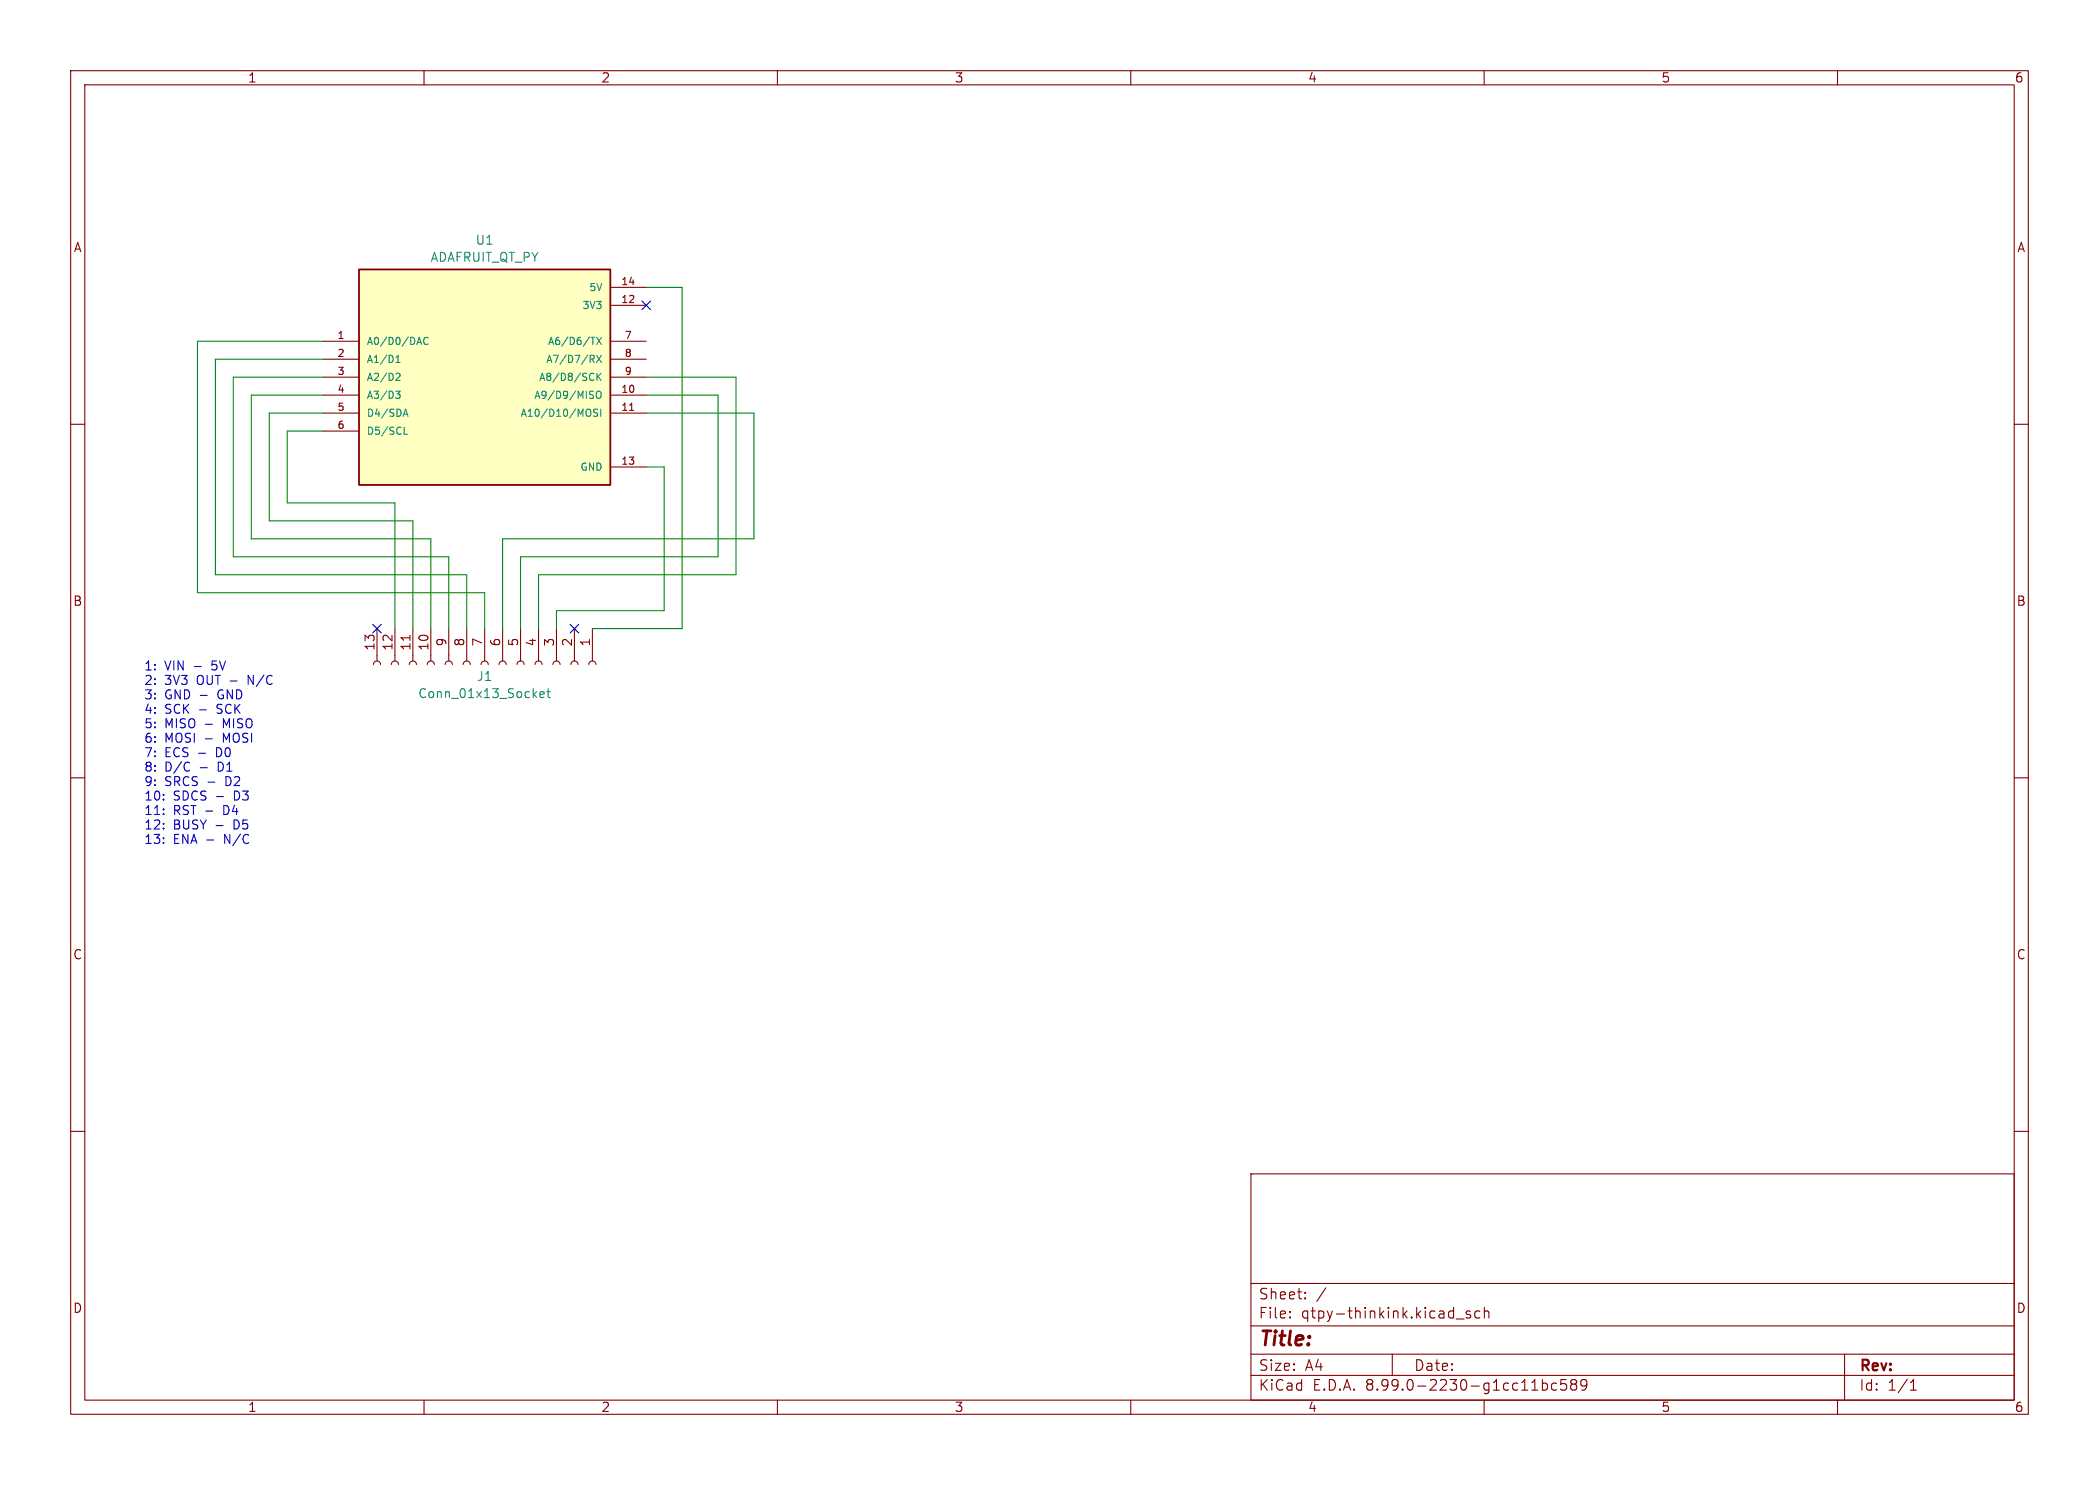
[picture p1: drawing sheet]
<svg xmlns="http://www.w3.org/2000/svg" width="297mm" height="210mm" viewBox="0 0 297 210" stroke-linecap="round" stroke-linejoin="round" font-family="sans-serif">
<g fill="none" stroke="#840000" stroke-width=".15">
<path d="M10 10h277v190h-277zM12 12h273v186h-273zM60 10v2M110 10v2M160 10v2M210 10v2M260 10v2M10 60h2M285 60h2M10 110h2M285 110h2M10 160h2"/>
<path d="M285 160h2M177 166h108v32h-108zM60 198v2M110 198v2M160 198v2M177 194.5h108M177 191.5h108M177 187.5h108M177 181.5h108M182.5 186.3h.1l-.1 .1M182.5 186.3v.1M182.5 185.5v.1"/>
<path d="M182.5 185.5h.1l-.1 .1M184.7 183.6v.1M184.7 183.6h-.1l.1 .1M184.7 182.8v.1M184.7 182.8h-.1l.1 .1M187.6 182.1l-1.3 2M197 191.5v3M206 186.5h1.2M208 185.5l-.3-.1-.2 .2v.2l.5 .2 .1 .1-.1 .2-.1 .1-.4-.1M209.4 185.5l-.4-.1-.3 .3v.4l.1 .2 .2 .1 .4-.1M210 198v2M210 184.9v1.5"/>
<path d="M210 185.5a.37 .37 0 0 1 .7 .1v.8M218.2 195.1v1.5M218.2 195.7l.5-.1 .3 .3v.4l-.2 .2-.1 .1-.5-.1M220.2 195.7l-.4-.1-.3 .3v.4l.2 .2 .1 .1 .4-.1M221.6 195.1h-.7l-.1 .7 .2-.1h.5l.2 .3-.1 .5-.2 .1h-.4l-.2-.1M222.5 195.7l-.3 .3 .1 .5 .2 .1 .5-.1 .1-.2-.1-.4-.2-.2M222.5 195.7h-.1a.31 .31 0 0 1-.1-.4 .31 .31 0 0 1 .2-.2l.5 .1a.31 .31 0 0 1 .1 .3 .31 .31 0 0 1-.3 .2M222.5 195.7h.3M224.5 195.7l-.3 .3h-.2l-.3-.3v-.3l.1-.2 .4-.1 .3 .1a.99 .99 0 0 1-.4 1.4h-.3M260 198v2M261 191.5v6.5M270.3 196.6h.9"/>
<path d="M270.3 195.5l.4-.4v1.5"/>
</g>
<path d="M50.8 38.1h35.6v30.5h-35.6z" fill="#ffffc2"/>
<path d="M50.8 38.1h35.6v30.5h-35.6z" fill="none" stroke="#840000" stroke-width=".25"/>
<g fill="none" stroke="#840000" stroke-width=".15">
<path d="M45.7 48.3h5.1M45.7 50.8h5.1M45.7 53.3h5.1M45.7 55.9h5.1M45.7 58.4h5.1M86.4 48.3h5M86.4 50.8h5M86.4 53.3h5M86.4 55.9h5M86.4 58.4h5M86.4 40.6h5M86.4 43.2h5"/>
<path d="M89.1 58h.6M45.7 61h5.1M86.4 66h5M52.8 94a.51 .51 0 0 1 .5-.5 .51 .51 0 0 1 .5 .5M53.3 88.9v4.6M55.4 94a.51 .51 0 0 1 .5-.5 .51 .51 0 0 1 .5 .5M55.9 88.9v4.6M57.9 94a.51 .51 0 0 1 .5-.5 .51 .51 0 0 1 .5 .5M58 89.8v.8M58.4 88.9v4.6M60.5 94a.51 .51 0 0 1 .5-.5 .51 .51 0 0 1 .5 .5M61 88.9v4.6"/>
<path d="M63 94a.51 .51 0 0 1 .5-.5 .51 .51 0 0 1 .5 .5M63.5 88.9v4.6M65.5 94a.51 .51 0 0 1 .5-.5 .51 .51 0 0 1 .5 .5M66 88.9v4.6M68.1 94a.51 .51 0 0 1 .5-.5 .51 .51 0 0 1 .5 .5M68.6 88.9v4.6M70.6 94a.51 .51 0 0 1 .5-.5 .51 .51 0 0 1 .5 .5M71.1 88.9v4.6M73.2 94a.51 .51 0 0 1 .5-.5 .51 .51 0 0 1 .5 .5M73.7 88.9v4.6M75.7 94a.51 .51 0 0 1 .5-.5 .51 .51 0 0 1 .5 .5M76.2 88.9v4.6"/>
<path d="M78.2 94a.51 .51 0 0 1 .5-.5 .51 .51 0 0 1 .5 .5M78.7 88.9v4.6M80.8 94a.51 .51 0 0 1 .5-.5 .51 .51 0 0 1 .5 .5M81.3 88.9v4.6M83.3 94a.51 .51 0 0 1 .5-.5 .51 .51 0 0 1 .5 .5M83.8 88.9v4.6"/>
</g>
<g fill="none" stroke="#008484" stroke-width=".15">
<path d="M56 55.3h.6l-.3 .4 .3 .1v.3l-.2 .2h-.3M56 51.3h.6M56 50.5l.3-.3v1.1M56.2 52.8h.3l.1 .3-.6 .7h.6M57.1 58.6h.5M57.4 57.9l.3 1M59.3 47.7l.4 1M60.6 47.8a.48 .48 0 0 0-.7 .3 .48 .48 0 0 0 .5 .6l.2-.1M83.4 57.9h.1a.65 .65 0 0 1-.1 1M83.6 47.7h.6M83.7 50.8l.4 .5M83.8 55.9l.2 .2-.2 .2"/>
<path d="M83.8 52.8l.2 .1M83.8 55.3l.2 .1M83.9 50.2l.2 .2-.1 .3-.1 .1M84 53.7l-.2 .1M84.4 47.7l.7 1M84.4 50.2l.7 1.1M84.5 52.8v1M84.5 55.4l.1-.1a.34 .34 0 0 1 .5 .4v.3a.34 .34 0 0 1-.4 .4 .34 .34 0 0 1-.3-.4v-.3zM84.6 57.9h-.4l-.2 .2 .1 .2 .4 .2v.3l-.1 .1-.4-.1M84.6 53.2l.5 .6M85 57.9v1M85.1 52.8l-.6 .6"/>
<path d="M85.1 47.7l-.7 1M85.1 50.2l-.7 1.1M57.2 61.4h.5M76.4 98.2l.6-.1v-.2l-.4-.1-.2 .2 .1 .6h.5M77.4 97.8h.5M77.6 97.4v1.1v.1l.3 .1"/>
</g>
<path d="M45.7 48.3h-17.8v35.5h40.7v5.1M45.7 50.8h-15.2v30.5h35.5v7.6M45.7 53.3h-12.7v25.4h30.5v10.2M45.7 58.4h-7.6v15.3h20.3v15.2M45.7 55.9h-10.1v20.3h25.4v12.7M91.4 53.3h12.7v28h-27.9v7.6M91.4 55.9h10.2v22.8h-27.9v10.2M91.4 58.4h15.3v17.8h-35.6v12.7M91.4 40.6h5.1v48.3h-12.7M45.7 61h-5.1v10.1h15.3v17.8M91.4 66h2.6v20.4h-15.3v2.5" fill="none" stroke="#008400" stroke-width=".15"/>
<path d="M90.8 42.6l1.2 1.2M92 42.6l-1.2 1.2M52.7 88.3l1.2 1.2M53.9 88.3l-1.2 1.2M80.7 88.3l1.2 1.2M81.9 88.3l-1.2 1.2" fill="none" stroke="#000084" stroke-width=".15"/>
<text font-size="2.8" fill="#840000" x="178" y="190.9">Title:</text>
<g font-size="2.1" fill="#840000">
<text x="178" y="184">Sheet:</text>
<text x="178" y="186.7">File:</text>
<text x="184.1" y="186.7">qtpy-thinkink.kicad_sch</text>
<text x="178" y="196.9">KiCad</text>
<text x="178" y="194.1">Size:</text>
<text x="184.7" y="194.1">A4</text>
<text x="185.7" y="196.9">E.D.A.</text>
<text x="193.3" y="196.9">8.99.0-2230-g1cc11bc589</text>
<text x="200" y="194.1">Date:</text>
<text x="263" y="194.3">Rev:</text>
<text x="263" y="196.9">Id:</text>
<text x="267.1" y="196.9">1/1</text>
</g>
<g font-size="1.8" fill="#840000">
<text x="35" y="11.9">1</text>
<text x="85" y="11.9">2</text>
<text x="135" y="11.9">3</text>
<text x="185" y="11.9">4</text>
<text x="235" y="11.9">5</text>
<text x="285" y="11.9">6</text>
<text x="10.3" y="35.9">A</text>
<text x="285.3" y="35.9">A</text>
<text x="10.3" y="85.9">B</text>
<text x="285.3" y="85.9">B</text>
<text x="53.1" y="92.1" transform="rotate(-90 53.1 92.1)">13</text>
<text x="55.6" y="92.1" transform="rotate(-90 55.6 92.1)">12</text>
<text x="58.2" y="92.1" transform="rotate(-90 58.2 92.1)">11</text>
<text x="60.7" y="92.1" transform="rotate(-90 60.7 92.1)">10</text>
<text x="63.2" y="91.5" transform="rotate(-90 63.2 91.5)">9</text>
<text x="65.8" y="91.5" transform="rotate(-90 65.8 91.5)">8</text>
<text x="68.3" y="91.5" transform="rotate(-90 68.3 91.5)">7</text>
<text x="70.9" y="91.5" transform="rotate(-90 70.9 91.5)">6</text>
<text x="73.4" y="91.5" transform="rotate(-90 73.4 91.5)">5</text>
<text x="75.9" y="91.5" transform="rotate(-90 75.9 91.5)">4</text>
<text x="78.5" y="91.5" transform="rotate(-90 78.5 91.5)">3</text>
<text x="81" y="91.5" transform="rotate(-90 81 91.5)">2</text>
<text x="83.6" y="91.5" transform="rotate(-90 83.6 91.5)">1</text>
<text x="10.3" y="135.9">C</text>
<text x="285.3" y="135.9">C</text>
<text x="10.3" y="185.9">D</text>
<text x="285.3" y="185.9">D</text>
<text x="35" y="199.9">1</text>
<text x="85" y="199.9">2</text>
<text x="135" y="199.9">3</text>
<text x="185" y="199.9">4</text>
<text x="235" y="199.9">5</text>
<text x="285" y="199.9">6</text>
</g>
<g font-size="1.8" fill="#008484">
<text x="67.2" y="34.8">U1</text>
<text x="60.8" y="37.2">ADAFRUIT_QT_PY</text>
<text x="59.1" y="98.9">Conn_01x13_Socket</text>
<text x="67.4" y="96.5">J1</text>
</g>
<g font-size="1.8" fill="#0000c2">
<text x="20.3" y="95">1:</text>
<text x="23.3" y="95">VIN</text>
<text x="27.5" y="95">-</text>
<text x="30.2" y="95">5V</text>
<text x="20.3" y="97.1">2:</text>
<text x="20.3" y="99.1">3:</text>
<text x="20.3" y="101.2">4:</text>
<text x="23.3" y="97.1">3V3</text>
<text x="23.3" y="99.1">GND -</text>
<text x="23.3" y="101.2">SCK</text>
<text x="28" y="97.1">OUT -</text>
<text x="28.2" y="101.2">-</text>
<text x="31" y="101.2">SCK</text>
<text x="31.1" y="99.1">GND</text>
<text x="35.5" y="97.1">N/C</text>
<text x="20.3" y="103.2">5:</text>
<text x="20.3" y="105.2">6:</text>
<text x="20.3" y="107.3">7:</text>
<text x="23.3" y="103.2">MISO</text>
<text x="23.3" y="105.2">MOSI</text>
<text x="23.3" y="107.3">ECS -</text>
<text x="29.1" y="103.2">-</text>
<text x="29.1" y="105.2">-</text>
<text x="30.8" y="107.3">D0</text>
<text x="31.8" y="103.2">MISO</text>
<text x="31.8" y="105.2">MOSI</text>
<text x="20.3" y="109.3">8:</text>
<text x="20.3" y="111.4">9:</text>
<text x="20.3" y="113.4">10:</text>
<text x="23.3" y="109.3">D/C</text>
<text x="23.3" y="111.4">SRCS -</text>
<text x="24.5" y="113.4">SDCS -</text>
<text x="28.3" y="109.3">-</text>
<text x="31.1" y="109.3">D1</text>
<text x="32.2" y="111.4">D2</text>
<text x="33.4" y="113.4">D3</text>
<text x="20.3" y="115.5">11:</text>
<text x="20.3" y="117.5">12:</text>
<text x="20.3" y="119.6">13:</text>
<text x="24.5" y="115.5">RST -</text>
<text x="24.5" y="117.5">BUSY</text>
<text x="24.5" y="119.6">ENA -</text>
<text x="30.6" y="117.5">-</text>
<text x="31.9" y="115.5">D4</text>
<text x="32" y="119.6">N/C</text>
<text x="33.3" y="117.5">D5</text>
</g>
<g font-size="1.4" fill="#008484">
<text x="83.3" y="41.4">5V</text>
<text x="82.3" y="43.9">3V3</text>
<text x="51.8" y="49">A0/D0/DAC</text>
<text x="51.8" y="51.5">A1/D1</text>
<text x="77.2" y="51.5">A7/D7/RX</text>
<text x="77.4" y="49">A6/D6/TX</text>
<text x="51.8" y="54.1">A2/D2</text>
<text x="51.8" y="56.6">A3/D3</text>
<text x="51.8" y="59.2">D4/SDA</text>
<text x="73.5" y="59.2">A10/D10/MOSI</text>
<text x="75.5" y="56.6">A9/D9/MISO</text>
<text x="76.1" y="54.1">A8/D8/SCK</text>
<text x="51.8" y="61.7">D5/SCL</text>
<text x="82" y="66.8">GND</text>
</g>
<g font-size="1.4" fill="#840000">
<text x="87.8" y="40.4">14</text>
<text x="87.8" y="42.9">12</text>
<text x="47.6" y="48">1</text>
<text x="47.6" y="50.5">2</text>
<text x="47.6" y="53.1">3</text>
<text x="88.3" y="48">7</text>
<text x="88.3" y="50.5">8</text>
<text x="88.3" y="53.1">9</text>
<text x="47.6" y="55.6">4</text>
<text x="47.6" y="58.2">5</text>
<text x="87.8" y="55.6">10</text>
<text x="87.8" y="58.2">11</text>
<text x="47.6" y="60.7">6</text>
<text x="87.8" y="65.8">13</text>
</g>
</svg>
